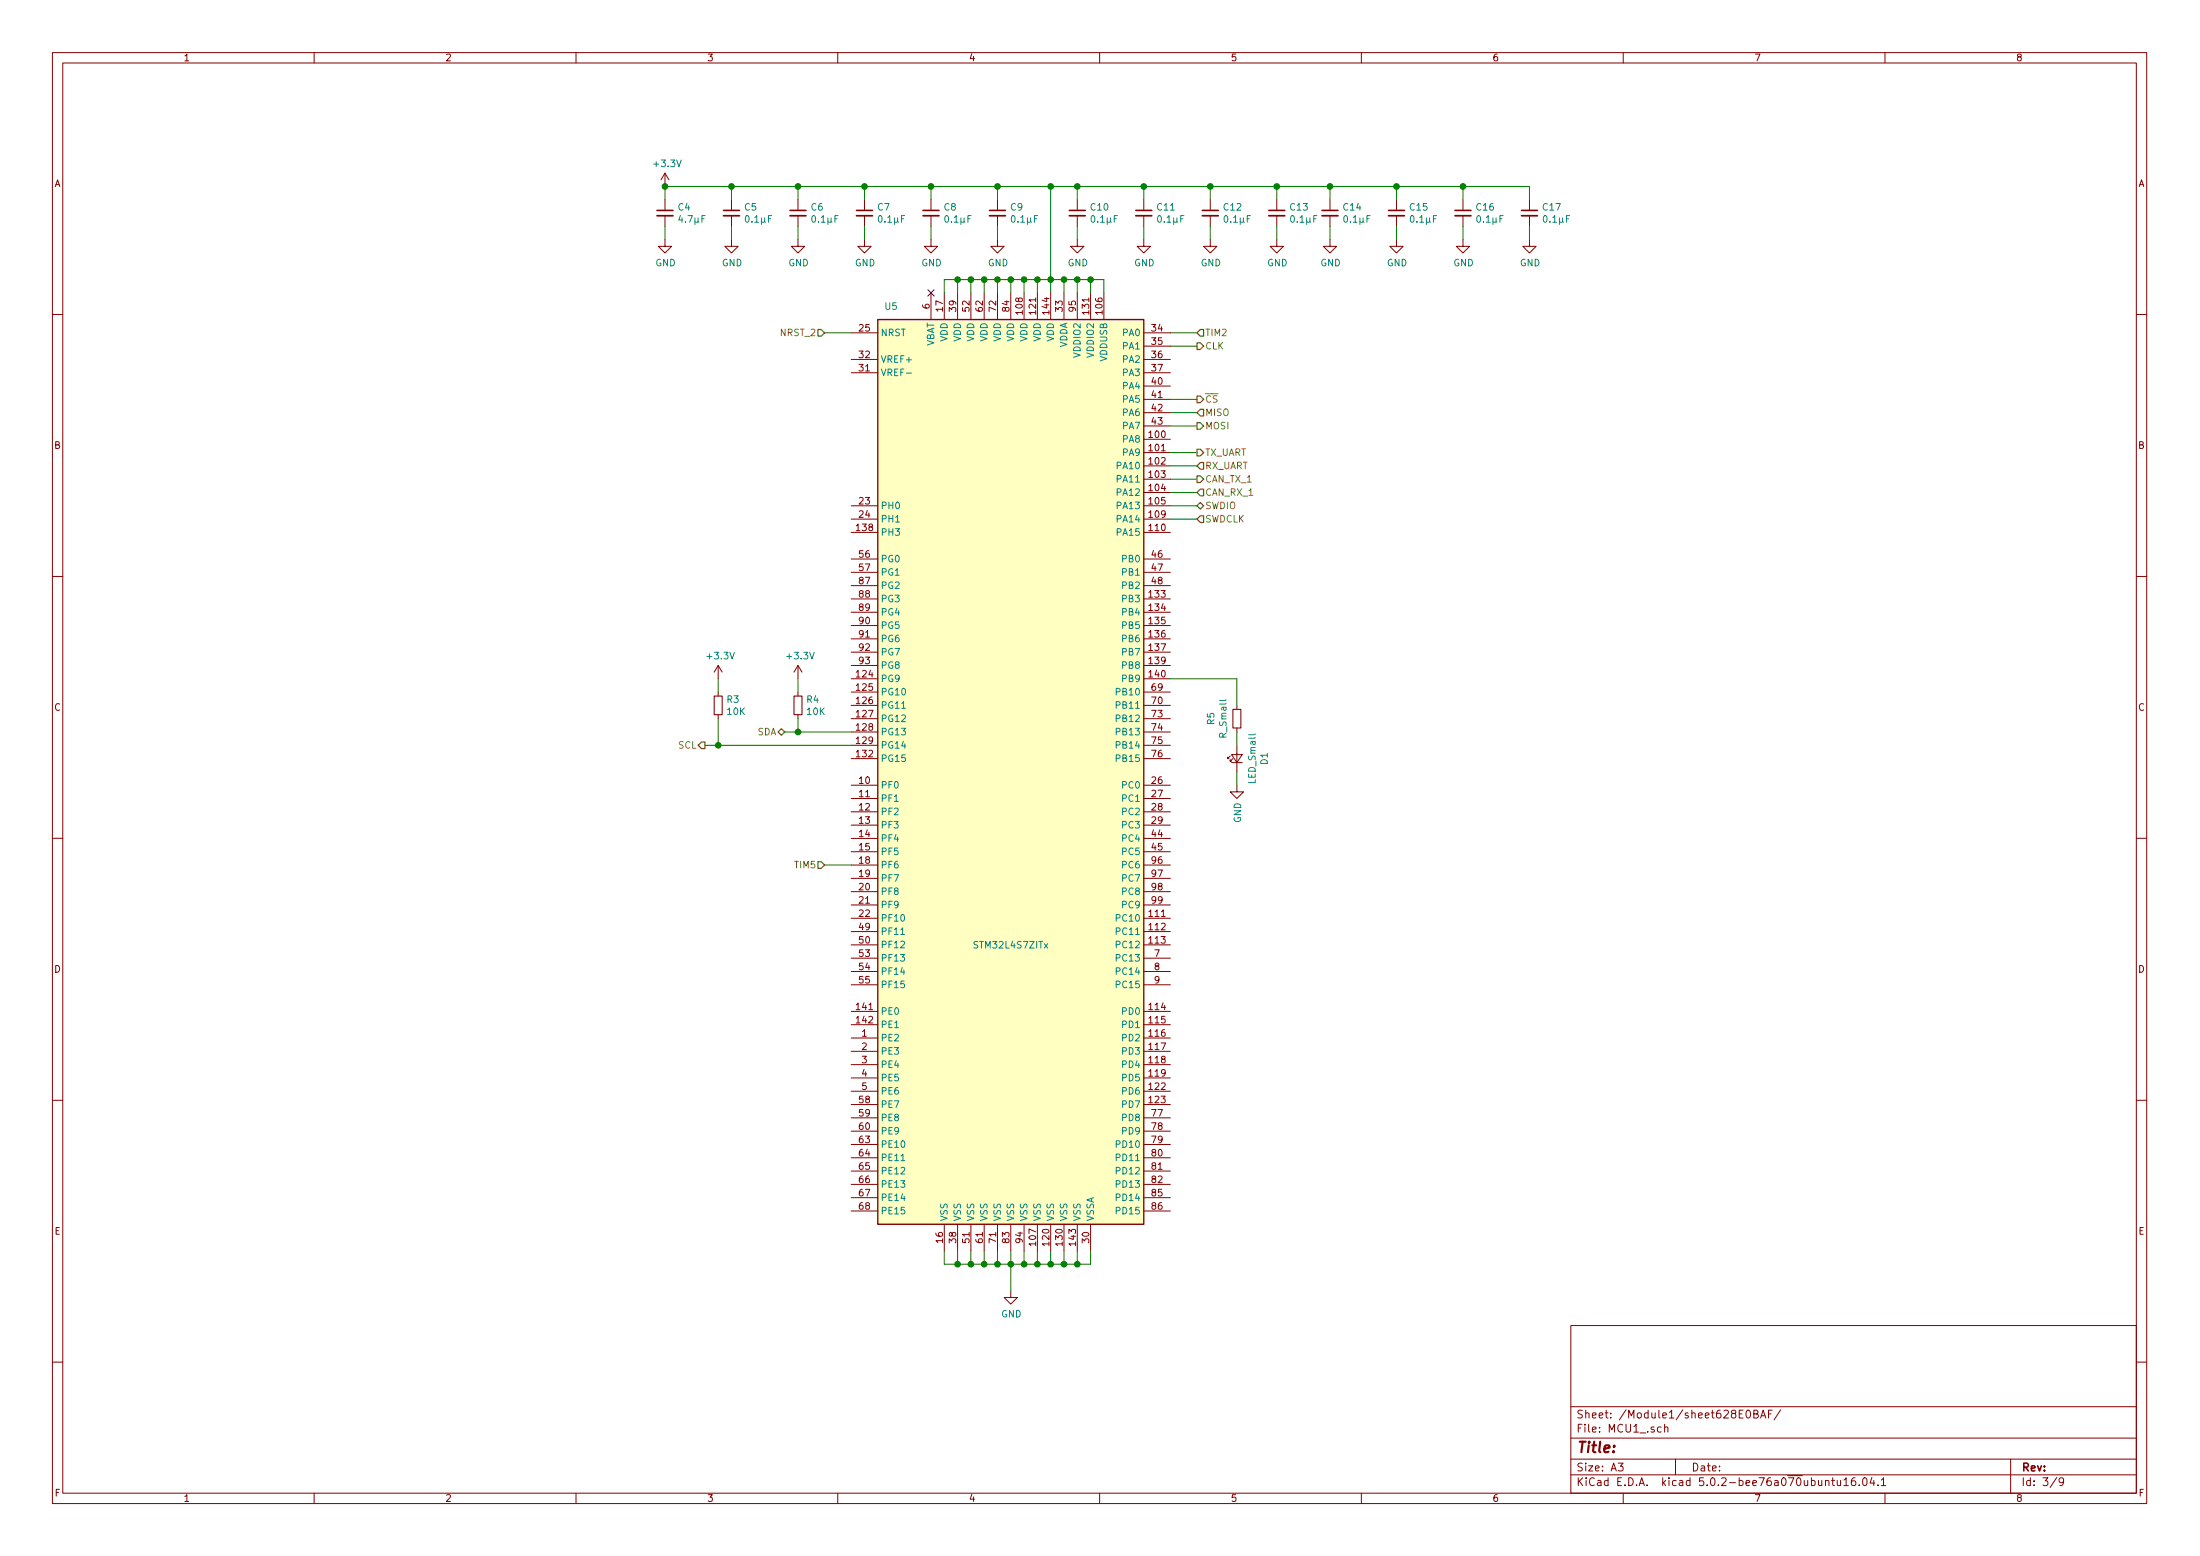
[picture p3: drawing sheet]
EESchema Schematic File Version 4
LIBS:Amur_nutzlast-cache
EELAYER 26 0
EELAYER END
$Descr A3 16535 11693
encoding utf-8
Sheet 3 9
Title ""
Date ""
Rev ""
Comp ""
Comment1 ""
Comment2 ""
Comment3 ""
Comment4 ""
$EndDescr
Wire Wire Line
	6200 6500 6400 6500
Wire Wire Line
	9000 2500 8800 2500
Text HLabel 9000 2500 2    50   Input ~ 0
TIM2
Text HLabel 6200 6500 0    50   Input ~ 0
TIM5
Wire Wire Line
	9000 3100 8800 3100
Wire Wire Line
	9000 3200 8800 3200
Text HLabel 9000 3100 2    50   Input ~ 0
MISO
Text HLabel 9000 3200 2    50   Output ~ 0
MOSI
Text HLabel 9000 2600 2    50   Output ~ 0
CLK
Wire Wire Line
	9000 2600 8800 2600
Text HLabel 9000 3000 2    50   Output ~ 0
~CS
Wire Wire Line
	9000 3000 8800 3000
$Comp
L power:GND #PWR?
U 1 1
P 7600 9700
AR Path="/626EA735/62A53E7A" Ref="#PWR?"  Part="1" 
AR Path="/628247EA/62A53E7A" Ref="#PWR?"  Part="1" 
AR Path="/6282F9C4/62A53E7A" Ref="#PWR?"  Part="1" 
AR Path="/628E4BE1/628E4CE1/62A53E7A" Ref="#PWR?"  Part="1" 
AR Path="/628E0874/628E0BBE/62A53E7A" Ref="#PWR033"  Part="1" 
F 0 "#PWR033" H 7600 9450 50  0001 C CNN
F 1 "GND" H 7605 9527 50  0000 C CNN
F 2 "" H 7600 9700 50  0001 C CNN
F 3 "" H 7600 9700 50  0001 C CNN
	1    7600 9700
	1    0    0    -1  
$EndComp
Wire Wire Line
	7400 9400 7400 9500
Wire Wire Line
	7400 9500 7500 9500
Wire Wire Line
	7600 9500 7600 9700
Wire Wire Line
	7500 9400 7500 9500
Connection ~ 7500 9500
Wire Wire Line
	7500 9500 7600 9500
Wire Wire Line
	7700 9400 7700 9500
Wire Wire Line
	7700 9500 7600 9500
Connection ~ 7600 9500
Wire Wire Line
	7600 9400 7600 9500
Wire Wire Line
	7800 9400 7800 9500
Wire Wire Line
	7800 9500 7700 9500
Connection ~ 7700 9500
Wire Wire Line
	7900 9400 7900 9500
Wire Wire Line
	7900 9500 7800 9500
Connection ~ 7800 9500
Wire Wire Line
	9000 3700 8800 3700
Wire Wire Line
	9000 3600 8800 3600
Text HLabel 9000 3600 2    50   Output ~ 0
CAN_TX_1
Text HLabel 9000 3700 2    50   Input ~ 0
CAN_RX_1
Wire Wire Line
	9000 3800 8800 3800
Wire Wire Line
	9000 3900 8800 3900
Wire Wire Line
	6200 2500 6400 2500
NoConn ~ 7000 2200
Wire Wire Line
	7500 2200 7500 2100
Wire Wire Line
	7500 2100 7600 2100
Wire Wire Line
	8300 2100 8300 2200
Wire Wire Line
	8200 2200 8200 2100
Connection ~ 8200 2100
Wire Wire Line
	8200 2100 8300 2100
Wire Wire Line
	8100 2200 8100 2100
Connection ~ 8100 2100
Wire Wire Line
	8100 2100 8200 2100
Wire Wire Line
	8000 2200 8000 2100
Connection ~ 8000 2100
Wire Wire Line
	8000 2100 8100 2100
Wire Wire Line
	7900 2200 7900 2100
Connection ~ 7900 2100
Wire Wire Line
	7900 2100 8000 2100
Wire Wire Line
	7800 2200 7800 2100
Connection ~ 7800 2100
Wire Wire Line
	7800 2100 7900 2100
Wire Wire Line
	7700 2200 7700 2100
Connection ~ 7700 2100
Wire Wire Line
	7700 2100 7800 2100
Wire Wire Line
	7600 2200 7600 2100
Connection ~ 7600 2100
Wire Wire Line
	7600 2100 7700 2100
$Comp
L Device:C_Small C?
U 1 1
P 7500 1600
AR Path="/626EA735/62A53EB1" Ref="C?"  Part="1" 
AR Path="/628247EA/62A53EB1" Ref="C?"  Part="1" 
AR Path="/6282F9C4/62A53EB1" Ref="C?"  Part="1" 
AR Path="/628E4BE1/628E4CE1/62A53EB1" Ref="C?"  Part="1" 
AR Path="/628E0874/628E0BBE/62A53EB1" Ref="C9"  Part="1" 
F 0 "C9" H 7592 1646 50  0000 L CNN
F 1 "0.1µF" H 7592 1555 50  0000 L CNN
F 2 "" H 7500 1600 50  0001 C CNN
F 3 "~" H 7500 1600 50  0001 C CNN
	1    7500 1600
	1    0    0    -1  
$EndComp
$Comp
L Device:C_Small C?
U 1 1
P 7000 1600
AR Path="/626EA735/62A53EB8" Ref="C?"  Part="1" 
AR Path="/628247EA/62A53EB8" Ref="C?"  Part="1" 
AR Path="/6282F9C4/62A53EB8" Ref="C?"  Part="1" 
AR Path="/628E4BE1/628E4CE1/62A53EB8" Ref="C?"  Part="1" 
AR Path="/628E0874/628E0BBE/62A53EB8" Ref="C8"  Part="1" 
F 0 "C8" H 7092 1646 50  0000 L CNN
F 1 "0.1µF" H 7092 1555 50  0000 L CNN
F 2 "" H 7000 1600 50  0001 C CNN
F 3 "~" H 7000 1600 50  0001 C CNN
	1    7000 1600
	1    0    0    -1  
$EndComp
$Comp
L Device:C_Small C?
U 1 1
P 6500 1600
AR Path="/626EA735/62A53EBF" Ref="C?"  Part="1" 
AR Path="/628247EA/62A53EBF" Ref="C?"  Part="1" 
AR Path="/6282F9C4/62A53EBF" Ref="C?"  Part="1" 
AR Path="/628E4BE1/628E4CE1/62A53EBF" Ref="C?"  Part="1" 
AR Path="/628E0874/628E0BBE/62A53EBF" Ref="C7"  Part="1" 
F 0 "C7" H 6592 1646 50  0000 L CNN
F 1 "0.1µF" H 6592 1555 50  0000 L CNN
F 2 "" H 6500 1600 50  0001 C CNN
F 3 "~" H 6500 1600 50  0001 C CNN
	1    6500 1600
	1    0    0    -1  
$EndComp
$Comp
L Device:C_Small C?
U 1 1
P 6000 1600
AR Path="/626EA735/62A53EC6" Ref="C?"  Part="1" 
AR Path="/628247EA/62A53EC6" Ref="C?"  Part="1" 
AR Path="/6282F9C4/62A53EC6" Ref="C?"  Part="1" 
AR Path="/628E4BE1/628E4CE1/62A53EC6" Ref="C?"  Part="1" 
AR Path="/628E0874/628E0BBE/62A53EC6" Ref="C6"  Part="1" 
F 0 "C6" H 6092 1646 50  0000 L CNN
F 1 "0.1µF" H 6092 1555 50  0000 L CNN
F 2 "" H 6000 1600 50  0001 C CNN
F 3 "~" H 6000 1600 50  0001 C CNN
	1    6000 1600
	1    0    0    -1  
$EndComp
$Comp
L Device:C_Small C?
U 1 1
P 5500 1600
AR Path="/626EA735/62A53ECD" Ref="C?"  Part="1" 
AR Path="/628247EA/62A53ECD" Ref="C?"  Part="1" 
AR Path="/6282F9C4/62A53ECD" Ref="C?"  Part="1" 
AR Path="/628E4BE1/628E4CE1/62A53ECD" Ref="C?"  Part="1" 
AR Path="/628E0874/628E0BBE/62A53ECD" Ref="C5"  Part="1" 
F 0 "C5" H 5592 1646 50  0000 L CNN
F 1 "0.1µF" H 5592 1555 50  0000 L CNN
F 2 "" H 5500 1600 50  0001 C CNN
F 3 "~" H 5500 1600 50  0001 C CNN
	1    5500 1600
	1    0    0    -1  
$EndComp
$Comp
L Device:C_Small C?
U 1 1
P 5000 1600
AR Path="/626EA735/62A53ED4" Ref="C?"  Part="1" 
AR Path="/628247EA/62A53ED4" Ref="C?"  Part="1" 
AR Path="/6282F9C4/62A53ED4" Ref="C?"  Part="1" 
AR Path="/628E4BE1/628E4CE1/62A53ED4" Ref="C?"  Part="1" 
AR Path="/628E0874/628E0BBE/62A53ED4" Ref="C4"  Part="1" 
F 0 "C4" H 5092 1646 50  0000 L CNN
F 1 "4.7µF" H 5092 1555 50  0000 L CNN
F 2 "" H 5000 1600 50  0001 C CNN
F 3 "~" H 5000 1600 50  0001 C CNN
	1    5000 1600
	1    0    0    -1  
$EndComp
$Comp
L Device:C_Small C?
U 1 1
P 9600 1600
AR Path="/626EA735/62A53EDB" Ref="C?"  Part="1" 
AR Path="/628247EA/62A53EDB" Ref="C?"  Part="1" 
AR Path="/6282F9C4/62A53EDB" Ref="C?"  Part="1" 
AR Path="/628E4BE1/628E4CE1/62A53EDB" Ref="C?"  Part="1" 
AR Path="/628E0874/628E0BBE/62A53EDB" Ref="C13"  Part="1" 
F 0 "C13" H 9692 1646 50  0000 L CNN
F 1 "0.1µF" H 9692 1555 50  0000 L CNN
F 2 "" H 9600 1600 50  0001 C CNN
F 3 "~" H 9600 1600 50  0001 C CNN
	1    9600 1600
	1    0    0    -1  
$EndComp
$Comp
L Device:C_Small C?
U 1 1
P 9100 1600
AR Path="/626EA735/62A53EE2" Ref="C?"  Part="1" 
AR Path="/628247EA/62A53EE2" Ref="C?"  Part="1" 
AR Path="/6282F9C4/62A53EE2" Ref="C?"  Part="1" 
AR Path="/628E4BE1/628E4CE1/62A53EE2" Ref="C?"  Part="1" 
AR Path="/628E0874/628E0BBE/62A53EE2" Ref="C12"  Part="1" 
F 0 "C12" H 9192 1646 50  0000 L CNN
F 1 "0.1µF" H 9192 1555 50  0000 L CNN
F 2 "" H 9100 1600 50  0001 C CNN
F 3 "~" H 9100 1600 50  0001 C CNN
	1    9100 1600
	1    0    0    -1  
$EndComp
$Comp
L Device:C_Small C?
U 1 1
P 8600 1600
AR Path="/626EA735/62A53EE9" Ref="C?"  Part="1" 
AR Path="/628247EA/62A53EE9" Ref="C?"  Part="1" 
AR Path="/6282F9C4/62A53EE9" Ref="C?"  Part="1" 
AR Path="/628E4BE1/628E4CE1/62A53EE9" Ref="C?"  Part="1" 
AR Path="/628E0874/628E0BBE/62A53EE9" Ref="C11"  Part="1" 
F 0 "C11" H 8692 1646 50  0000 L CNN
F 1 "0.1µF" H 8692 1555 50  0000 L CNN
F 2 "" H 8600 1600 50  0001 C CNN
F 3 "~" H 8600 1600 50  0001 C CNN
	1    8600 1600
	1    0    0    -1  
$EndComp
$Comp
L Device:C_Small C?
U 1 1
P 8100 1600
AR Path="/626EA735/62A53EF0" Ref="C?"  Part="1" 
AR Path="/628247EA/62A53EF0" Ref="C?"  Part="1" 
AR Path="/6282F9C4/62A53EF0" Ref="C?"  Part="1" 
AR Path="/628E4BE1/628E4CE1/62A53EF0" Ref="C?"  Part="1" 
AR Path="/628E0874/628E0BBE/62A53EF0" Ref="C10"  Part="1" 
F 0 "C10" H 8192 1646 50  0000 L CNN
F 1 "0.1µF" H 8192 1555 50  0000 L CNN
F 2 "" H 8100 1600 50  0001 C CNN
F 3 "~" H 8100 1600 50  0001 C CNN
	1    8100 1600
	1    0    0    -1  
$EndComp
Wire Wire Line
	9600 1500 9600 1400
Wire Wire Line
	9600 1400 9100 1400
Wire Wire Line
	6000 1400 6000 1500
Wire Wire Line
	7900 1400 7900 2100
Connection ~ 7900 1400
Wire Wire Line
	7900 1400 7500 1400
Wire Wire Line
	7500 1500 7500 1400
Connection ~ 7500 1400
Wire Wire Line
	7500 1400 7000 1400
Wire Wire Line
	7000 1500 7000 1400
Connection ~ 7000 1400
Wire Wire Line
	7000 1400 6500 1400
Wire Wire Line
	6500 1500 6500 1400
Connection ~ 6500 1400
Wire Wire Line
	6500 1400 6000 1400
Wire Wire Line
	8600 1500 8600 1400
Connection ~ 8600 1400
Wire Wire Line
	8600 1400 8100 1400
Wire Wire Line
	8100 1500 8100 1400
Connection ~ 8100 1400
Wire Wire Line
	8100 1400 7900 1400
Wire Wire Line
	9100 1500 9100 1400
Connection ~ 9100 1400
Wire Wire Line
	9100 1400 8600 1400
$Comp
L power:GND #PWR?
U 1 1
P 9600 1800
AR Path="/626EA735/62A53F0F" Ref="#PWR?"  Part="1" 
AR Path="/628247EA/62A53F0F" Ref="#PWR?"  Part="1" 
AR Path="/6282F9C4/62A53F0F" Ref="#PWR?"  Part="1" 
AR Path="/628E4BE1/628E4CE1/62A53F0F" Ref="#PWR?"  Part="1" 
AR Path="/628E0874/628E0BBE/62A53F0F" Ref="#PWR038"  Part="1" 
F 0 "#PWR038" H 9600 1550 50  0001 C CNN
F 1 "GND" H 9605 1627 50  0000 C CNN
F 2 "" H 9600 1800 50  0001 C CNN
F 3 "" H 9600 1800 50  0001 C CNN
	1    9600 1800
	1    0    0    -1  
$EndComp
$Comp
L power:GND #PWR?
U 1 1
P 9100 1800
AR Path="/626EA735/62A53F15" Ref="#PWR?"  Part="1" 
AR Path="/628247EA/62A53F15" Ref="#PWR?"  Part="1" 
AR Path="/6282F9C4/62A53F15" Ref="#PWR?"  Part="1" 
AR Path="/628E4BE1/628E4CE1/62A53F15" Ref="#PWR?"  Part="1" 
AR Path="/628E0874/628E0BBE/62A53F15" Ref="#PWR036"  Part="1" 
F 0 "#PWR036" H 9100 1550 50  0001 C CNN
F 1 "GND" H 9105 1627 50  0000 C CNN
F 2 "" H 9100 1800 50  0001 C CNN
F 3 "" H 9100 1800 50  0001 C CNN
	1    9100 1800
	1    0    0    -1  
$EndComp
$Comp
L power:GND #PWR?
U 1 1
P 8600 1800
AR Path="/626EA735/62A53F1B" Ref="#PWR?"  Part="1" 
AR Path="/628247EA/62A53F1B" Ref="#PWR?"  Part="1" 
AR Path="/6282F9C4/62A53F1B" Ref="#PWR?"  Part="1" 
AR Path="/628E4BE1/628E4CE1/62A53F1B" Ref="#PWR?"  Part="1" 
AR Path="/628E0874/628E0BBE/62A53F1B" Ref="#PWR035"  Part="1" 
F 0 "#PWR035" H 8600 1550 50  0001 C CNN
F 1 "GND" H 8605 1627 50  0000 C CNN
F 2 "" H 8600 1800 50  0001 C CNN
F 3 "" H 8600 1800 50  0001 C CNN
	1    8600 1800
	1    0    0    -1  
$EndComp
$Comp
L power:GND #PWR?
U 1 1
P 7000 1800
AR Path="/626EA735/62A53F21" Ref="#PWR?"  Part="1" 
AR Path="/628247EA/62A53F21" Ref="#PWR?"  Part="1" 
AR Path="/6282F9C4/62A53F21" Ref="#PWR?"  Part="1" 
AR Path="/628E4BE1/628E4CE1/62A53F21" Ref="#PWR?"  Part="1" 
AR Path="/628E0874/628E0BBE/62A53F21" Ref="#PWR031"  Part="1" 
F 0 "#PWR031" H 7000 1550 50  0001 C CNN
F 1 "GND" H 7005 1627 50  0000 C CNN
F 2 "" H 7000 1800 50  0001 C CNN
F 3 "" H 7000 1800 50  0001 C CNN
	1    7000 1800
	1    0    0    -1  
$EndComp
$Comp
L power:GND #PWR?
U 1 1
P 6500 1800
AR Path="/626EA735/62A53F27" Ref="#PWR?"  Part="1" 
AR Path="/628247EA/62A53F27" Ref="#PWR?"  Part="1" 
AR Path="/6282F9C4/62A53F27" Ref="#PWR?"  Part="1" 
AR Path="/628E4BE1/628E4CE1/62A53F27" Ref="#PWR?"  Part="1" 
AR Path="/628E0874/628E0BBE/62A53F27" Ref="#PWR030"  Part="1" 
F 0 "#PWR030" H 6500 1550 50  0001 C CNN
F 1 "GND" H 6505 1627 50  0000 C CNN
F 2 "" H 6500 1800 50  0001 C CNN
F 3 "" H 6500 1800 50  0001 C CNN
	1    6500 1800
	1    0    0    -1  
$EndComp
$Comp
L power:GND #PWR?
U 1 1
P 6000 1800
AR Path="/626EA735/62A53F2D" Ref="#PWR?"  Part="1" 
AR Path="/628247EA/62A53F2D" Ref="#PWR?"  Part="1" 
AR Path="/6282F9C4/62A53F2D" Ref="#PWR?"  Part="1" 
AR Path="/628E4BE1/628E4CE1/62A53F2D" Ref="#PWR?"  Part="1" 
AR Path="/628E0874/628E0BBE/62A53F2D" Ref="#PWR028"  Part="1" 
F 0 "#PWR028" H 6000 1550 50  0001 C CNN
F 1 "GND" H 6005 1627 50  0000 C CNN
F 2 "" H 6000 1800 50  0001 C CNN
F 3 "" H 6000 1800 50  0001 C CNN
	1    6000 1800
	1    0    0    -1  
$EndComp
Wire Wire Line
	9600 1700 9600 1800
Wire Wire Line
	9100 1700 9100 1800
Wire Wire Line
	8600 1700 8600 1800
Wire Wire Line
	6000 1800 6000 1700
Wire Wire Line
	6500 1700 6500 1800
Wire Wire Line
	7000 1700 7000 1800
$Comp
L power:GND #PWR?
U 1 1
P 7500 1800
AR Path="/626EA735/62A53F39" Ref="#PWR?"  Part="1" 
AR Path="/628247EA/62A53F39" Ref="#PWR?"  Part="1" 
AR Path="/6282F9C4/62A53F39" Ref="#PWR?"  Part="1" 
AR Path="/628E4BE1/628E4CE1/62A53F39" Ref="#PWR?"  Part="1" 
AR Path="/628E0874/628E0BBE/62A53F39" Ref="#PWR032"  Part="1" 
F 0 "#PWR032" H 7500 1550 50  0001 C CNN
F 1 "GND" H 7505 1627 50  0000 C CNN
F 2 "" H 7500 1800 50  0001 C CNN
F 3 "" H 7500 1800 50  0001 C CNN
	1    7500 1800
	1    0    0    -1  
$EndComp
$Comp
L power:GND #PWR?
U 1 1
P 8100 1800
AR Path="/626EA735/62A53F3F" Ref="#PWR?"  Part="1" 
AR Path="/628247EA/62A53F3F" Ref="#PWR?"  Part="1" 
AR Path="/6282F9C4/62A53F3F" Ref="#PWR?"  Part="1" 
AR Path="/628E4BE1/628E4CE1/62A53F3F" Ref="#PWR?"  Part="1" 
AR Path="/628E0874/628E0BBE/62A53F3F" Ref="#PWR034"  Part="1" 
F 0 "#PWR034" H 8100 1550 50  0001 C CNN
F 1 "GND" H 8105 1627 50  0000 C CNN
F 2 "" H 8100 1800 50  0001 C CNN
F 3 "" H 8100 1800 50  0001 C CNN
	1    8100 1800
	1    0    0    -1  
$EndComp
Wire Wire Line
	7500 1800 7500 1700
Wire Wire Line
	8100 1700 8100 1800
$Comp
L power:GND #PWR?
U 1 1
P 5500 1800
AR Path="/626EA735/62A53F47" Ref="#PWR?"  Part="1" 
AR Path="/628247EA/62A53F47" Ref="#PWR?"  Part="1" 
AR Path="/6282F9C4/62A53F47" Ref="#PWR?"  Part="1" 
AR Path="/628E4BE1/628E4CE1/62A53F47" Ref="#PWR?"  Part="1" 
AR Path="/628E0874/628E0BBE/62A53F47" Ref="#PWR027"  Part="1" 
F 0 "#PWR027" H 5500 1550 50  0001 C CNN
F 1 "GND" H 5505 1627 50  0000 C CNN
F 2 "" H 5500 1800 50  0001 C CNN
F 3 "" H 5500 1800 50  0001 C CNN
	1    5500 1800
	1    0    0    -1  
$EndComp
Wire Wire Line
	5500 1800 5500 1700
$Comp
L power:GND #PWR?
U 1 1
P 5000 1800
AR Path="/626EA735/62A53F4E" Ref="#PWR?"  Part="1" 
AR Path="/628247EA/62A53F4E" Ref="#PWR?"  Part="1" 
AR Path="/6282F9C4/62A53F4E" Ref="#PWR?"  Part="1" 
AR Path="/628E4BE1/628E4CE1/62A53F4E" Ref="#PWR?"  Part="1" 
AR Path="/628E0874/628E0BBE/62A53F4E" Ref="#PWR025"  Part="1" 
F 0 "#PWR025" H 5000 1550 50  0001 C CNN
F 1 "GND" H 5005 1627 50  0000 C CNN
F 2 "" H 5000 1800 50  0001 C CNN
F 3 "" H 5000 1800 50  0001 C CNN
	1    5000 1800
	1    0    0    -1  
$EndComp
Wire Wire Line
	5000 1800 5000 1700
Wire Wire Line
	5000 1500 5000 1400
Wire Wire Line
	5000 1400 5500 1400
Connection ~ 6000 1400
Wire Wire Line
	5500 1500 5500 1400
Connection ~ 5500 1400
Wire Wire Line
	5500 1400 6000 1400
$Comp
L power:+3.3V #PWR?
U 1 1
P 5000 1400
AR Path="/626EA735/62A53F5B" Ref="#PWR?"  Part="1" 
AR Path="/628247EA/62A53F5B" Ref="#PWR?"  Part="1" 
AR Path="/6282F9C4/62A53F5B" Ref="#PWR?"  Part="1" 
AR Path="/628E4BE1/628E4CE1/62A53F5B" Ref="#PWR?"  Part="1" 
AR Path="/628E0874/628E0BBE/62A53F5B" Ref="#PWR024"  Part="1" 
F 0 "#PWR024" H 5000 1250 50  0001 C CNN
F 1 "+3.3V" H 5015 1573 50  0000 C CNN
F 2 "" H 5000 1400 50  0001 C CNN
F 3 "" H 5000 1400 50  0001 C CNN
	1    5000 1400
	1    0    0    -1  
$EndComp
Connection ~ 5000 1400
Text HLabel 5900 5500 0    50   BiDi ~ 0
SDA
Text HLabel 5300 5600 0    50   Output ~ 0
SCL
$Comp
L Device:R_Small R?
U 1 1
P 6000 5300
AR Path="/6282F9C4/62A53F64" Ref="R?"  Part="1" 
AR Path="/628247EA/62A53F64" Ref="R?"  Part="1" 
AR Path="/628E4BE1/628E4CE1/62A53F64" Ref="R?"  Part="1" 
AR Path="/628E0874/628E0BBE/62A53F64" Ref="R4"  Part="1" 
F 0 "R4" H 6059 5346 50  0000 L CNN
F 1 "10K" H 6059 5255 50  0000 L CNN
F 2 "" H 6000 5300 50  0001 C CNN
F 3 "~" H 6000 5300 50  0001 C CNN
	1    6000 5300
	1    0    0    -1  
$EndComp
$Comp
L Device:R_Small R?
U 1 1
P 5400 5300
AR Path="/6282F9C4/62A53F6B" Ref="R?"  Part="1" 
AR Path="/628247EA/62A53F6B" Ref="R?"  Part="1" 
AR Path="/628E4BE1/628E4CE1/62A53F6B" Ref="R?"  Part="1" 
AR Path="/628E0874/628E0BBE/62A53F6B" Ref="R3"  Part="1" 
F 0 "R3" H 5459 5346 50  0000 L CNN
F 1 "10K" H 5459 5255 50  0000 L CNN
F 2 "" H 5400 5300 50  0001 C CNN
F 3 "~" H 5400 5300 50  0001 C CNN
	1    5400 5300
	1    0    0    -1  
$EndComp
Wire Wire Line
	5400 5400 5400 5600
Wire Wire Line
	6000 5400 6000 5500
$Comp
L power:+3.3V #PWR?
U 1 1
P 5400 5100
AR Path="/6282F9C4/62A53F74" Ref="#PWR?"  Part="1" 
AR Path="/628247EA/62A53F74" Ref="#PWR?"  Part="1" 
AR Path="/628E4BE1/628E4CE1/62A53F74" Ref="#PWR?"  Part="1" 
AR Path="/628E0874/628E0BBE/62A53F74" Ref="#PWR026"  Part="1" 
F 0 "#PWR026" H 5400 4950 50  0001 C CNN
F 1 "+3.3V" H 5415 5273 50  0000 C CNN
F 2 "" H 5400 5100 50  0001 C CNN
F 3 "" H 5400 5100 50  0001 C CNN
	1    5400 5100
	1    0    0    -1  
$EndComp
$Comp
L power:+3.3V #PWR?
U 1 1
P 6000 5100
AR Path="/6282F9C4/62A53F7A" Ref="#PWR?"  Part="1" 
AR Path="/628247EA/62A53F7A" Ref="#PWR?"  Part="1" 
AR Path="/628E4BE1/628E4CE1/62A53F7A" Ref="#PWR?"  Part="1" 
AR Path="/628E0874/628E0BBE/62A53F7A" Ref="#PWR029"  Part="1" 
F 0 "#PWR029" H 6000 4950 50  0001 C CNN
F 1 "+3.3V" H 6015 5273 50  0000 C CNN
F 2 "" H 6000 5100 50  0001 C CNN
F 3 "" H 6000 5100 50  0001 C CNN
	1    6000 5100
	1    0    0    -1  
$EndComp
Wire Wire Line
	6000 5100 6000 5200
Wire Wire Line
	5400 5100 5400 5200
$Comp
L MCU_ST_STM32L4+:STM32L4S7ZITx U?
U 1 1
P 7600 5800
AR Path="/628E4BE1/628E4CE1/62A53F82" Ref="U?"  Part="1" 
AR Path="/628E0874/628E0BBE/62A53F82" Ref="U5"  Part="1" 
F 0 "U5" H 6700 9300 50  0000 C CNN
F 1 "STM32L4S7ZITx" H 7600 4500 50  0000 C CNN
F 2 "Package_QFP:LQFP-144_20x20mm_P0.5mm" H 6600 2400 50  0001 R CNN
F 3 "http://www.st.com/st-web-ui/static/active/en/resource/technical/document/datasheet/DM00366449.pdf" H 7600 5800 50  0001 C CNN
	1    7600 5800
	1    0    0    -1  
$EndComp
Wire Wire Line
	7100 2200 7100 2100
Wire Wire Line
	7100 2100 7200 2100
Connection ~ 7500 2100
Wire Wire Line
	7400 2200 7400 2100
Connection ~ 7400 2100
Wire Wire Line
	7400 2100 7500 2100
Wire Wire Line
	7300 2200 7300 2100
Connection ~ 7300 2100
Wire Wire Line
	7300 2100 7400 2100
Wire Wire Line
	7200 2200 7200 2100
Connection ~ 7200 2100
Wire Wire Line
	7200 2100 7300 2100
$Comp
L Device:C_Small C?
U 1 1
P 11500 1600
AR Path="/626EA735/62A53F95" Ref="C?"  Part="1" 
AR Path="/628247EA/62A53F95" Ref="C?"  Part="1" 
AR Path="/6282F9C4/62A53F95" Ref="C?"  Part="1" 
AR Path="/628E4BE1/628E4CE1/62A53F95" Ref="C?"  Part="1" 
AR Path="/628E0874/628E0BBE/62A53F95" Ref="C17"  Part="1" 
F 0 "C17" H 11592 1646 50  0000 L CNN
F 1 "0.1µF" H 11592 1555 50  0000 L CNN
F 2 "" H 11500 1600 50  0001 C CNN
F 3 "~" H 11500 1600 50  0001 C CNN
	1    11500 1600
	1    0    0    -1  
$EndComp
$Comp
L Device:C_Small C?
U 1 1
P 11000 1600
AR Path="/626EA735/62A53F9C" Ref="C?"  Part="1" 
AR Path="/628247EA/62A53F9C" Ref="C?"  Part="1" 
AR Path="/6282F9C4/62A53F9C" Ref="C?"  Part="1" 
AR Path="/628E4BE1/628E4CE1/62A53F9C" Ref="C?"  Part="1" 
AR Path="/628E0874/628E0BBE/62A53F9C" Ref="C16"  Part="1" 
F 0 "C16" H 11092 1646 50  0000 L CNN
F 1 "0.1µF" H 11092 1555 50  0000 L CNN
F 2 "" H 11000 1600 50  0001 C CNN
F 3 "~" H 11000 1600 50  0001 C CNN
	1    11000 1600
	1    0    0    -1  
$EndComp
$Comp
L Device:C_Small C?
U 1 1
P 10500 1600
AR Path="/626EA735/62A53FA3" Ref="C?"  Part="1" 
AR Path="/628247EA/62A53FA3" Ref="C?"  Part="1" 
AR Path="/6282F9C4/62A53FA3" Ref="C?"  Part="1" 
AR Path="/628E4BE1/628E4CE1/62A53FA3" Ref="C?"  Part="1" 
AR Path="/628E0874/628E0BBE/62A53FA3" Ref="C15"  Part="1" 
F 0 "C15" H 10592 1646 50  0000 L CNN
F 1 "0.1µF" H 10592 1555 50  0000 L CNN
F 2 "" H 10500 1600 50  0001 C CNN
F 3 "~" H 10500 1600 50  0001 C CNN
	1    10500 1600
	1    0    0    -1  
$EndComp
$Comp
L Device:C_Small C?
U 1 1
P 10000 1600
AR Path="/626EA735/62A53FAA" Ref="C?"  Part="1" 
AR Path="/628247EA/62A53FAA" Ref="C?"  Part="1" 
AR Path="/6282F9C4/62A53FAA" Ref="C?"  Part="1" 
AR Path="/628E4BE1/628E4CE1/62A53FAA" Ref="C?"  Part="1" 
AR Path="/628E0874/628E0BBE/62A53FAA" Ref="C14"  Part="1" 
F 0 "C14" H 10092 1646 50  0000 L CNN
F 1 "0.1µF" H 10092 1555 50  0000 L CNN
F 2 "" H 10000 1600 50  0001 C CNN
F 3 "~" H 10000 1600 50  0001 C CNN
	1    10000 1600
	1    0    0    -1  
$EndComp
Wire Wire Line
	11500 1500 11500 1400
Wire Wire Line
	11500 1400 11000 1400
Wire Wire Line
	10500 1500 10500 1400
Connection ~ 10500 1400
Wire Wire Line
	10500 1400 10000 1400
Wire Wire Line
	10000 1500 10000 1400
Connection ~ 10000 1400
Wire Wire Line
	11000 1500 11000 1400
Connection ~ 11000 1400
Wire Wire Line
	11000 1400 10500 1400
$Comp
L power:GND #PWR?
U 1 1
P 11500 1800
AR Path="/626EA735/62A53FBB" Ref="#PWR?"  Part="1" 
AR Path="/628247EA/62A53FBB" Ref="#PWR?"  Part="1" 
AR Path="/6282F9C4/62A53FBB" Ref="#PWR?"  Part="1" 
AR Path="/628E4BE1/628E4CE1/62A53FBB" Ref="#PWR?"  Part="1" 
AR Path="/628E0874/628E0BBE/62A53FBB" Ref="#PWR042"  Part="1" 
F 0 "#PWR042" H 11500 1550 50  0001 C CNN
F 1 "GND" H 11505 1627 50  0000 C CNN
F 2 "" H 11500 1800 50  0001 C CNN
F 3 "" H 11500 1800 50  0001 C CNN
	1    11500 1800
	1    0    0    -1  
$EndComp
$Comp
L power:GND #PWR?
U 1 1
P 11000 1800
AR Path="/626EA735/62A53FC1" Ref="#PWR?"  Part="1" 
AR Path="/628247EA/62A53FC1" Ref="#PWR?"  Part="1" 
AR Path="/6282F9C4/62A53FC1" Ref="#PWR?"  Part="1" 
AR Path="/628E4BE1/628E4CE1/62A53FC1" Ref="#PWR?"  Part="1" 
AR Path="/628E0874/628E0BBE/62A53FC1" Ref="#PWR041"  Part="1" 
F 0 "#PWR041" H 11000 1550 50  0001 C CNN
F 1 "GND" H 11005 1627 50  0000 C CNN
F 2 "" H 11000 1800 50  0001 C CNN
F 3 "" H 11000 1800 50  0001 C CNN
	1    11000 1800
	1    0    0    -1  
$EndComp
$Comp
L power:GND #PWR?
U 1 1
P 10500 1800
AR Path="/626EA735/62A53FC7" Ref="#PWR?"  Part="1" 
AR Path="/628247EA/62A53FC7" Ref="#PWR?"  Part="1" 
AR Path="/6282F9C4/62A53FC7" Ref="#PWR?"  Part="1" 
AR Path="/628E4BE1/628E4CE1/62A53FC7" Ref="#PWR?"  Part="1" 
AR Path="/628E0874/628E0BBE/62A53FC7" Ref="#PWR040"  Part="1" 
F 0 "#PWR040" H 10500 1550 50  0001 C CNN
F 1 "GND" H 10505 1627 50  0000 C CNN
F 2 "" H 10500 1800 50  0001 C CNN
F 3 "" H 10500 1800 50  0001 C CNN
	1    10500 1800
	1    0    0    -1  
$EndComp
Wire Wire Line
	11500 1700 11500 1800
Wire Wire Line
	11000 1700 11000 1800
Wire Wire Line
	10500 1700 10500 1800
$Comp
L power:GND #PWR?
U 1 1
P 10000 1800
AR Path="/626EA735/62A53FD0" Ref="#PWR?"  Part="1" 
AR Path="/628247EA/62A53FD0" Ref="#PWR?"  Part="1" 
AR Path="/6282F9C4/62A53FD0" Ref="#PWR?"  Part="1" 
AR Path="/628E4BE1/628E4CE1/62A53FD0" Ref="#PWR?"  Part="1" 
AR Path="/628E0874/628E0BBE/62A53FD0" Ref="#PWR039"  Part="1" 
F 0 "#PWR039" H 10000 1550 50  0001 C CNN
F 1 "GND" H 10005 1627 50  0000 C CNN
F 2 "" H 10000 1800 50  0001 C CNN
F 3 "" H 10000 1800 50  0001 C CNN
	1    10000 1800
	1    0    0    -1  
$EndComp
Wire Wire Line
	10000 1700 10000 1800
Wire Wire Line
	9600 1400 10000 1400
Connection ~ 9600 1400
Wire Wire Line
	8200 9400 8200 9500
Wire Wire Line
	8200 9500 8100 9500
Connection ~ 7900 9500
Wire Wire Line
	8000 9400 8000 9500
Connection ~ 8000 9500
Wire Wire Line
	8000 9500 7900 9500
Wire Wire Line
	8100 9400 8100 9500
Connection ~ 8100 9500
Wire Wire Line
	8100 9500 8000 9500
Wire Wire Line
	7100 9400 7100 9500
Wire Wire Line
	7100 9500 7200 9500
Connection ~ 7400 9500
Wire Wire Line
	7300 9400 7300 9500
Connection ~ 7300 9500
Wire Wire Line
	7300 9500 7400 9500
Wire Wire Line
	7200 9400 7200 9500
Connection ~ 7200 9500
Wire Wire Line
	7200 9500 7300 9500
Wire Wire Line
	5400 5600 6400 5600
Wire Wire Line
	5300 5600 5400 5600
Connection ~ 5400 5600
Wire Wire Line
	6000 5500 6400 5500
Wire Wire Line
	5900 5500 6000 5500
Connection ~ 6000 5500
Text HLabel 9000 3800 2    50   BiDi ~ 0
SWDIO
Text HLabel 9000 3900 2    50   Input ~ 0
SWDCLK
$Comp
L Device:R_Small R?
U 1 1
P 9300 5400
AR Path="/628E4BE1/628E4CE1/62A53FF3" Ref="R?"  Part="1" 
AR Path="/628E0874/628E0BBE/62A53FF3" Ref="R5"  Part="1" 
F 0 "R5" V 9104 5400 50  0000 C CNN
F 1 "R_Small" V 9195 5400 50  0000 C CNN
F 2 "" H 9300 5400 50  0001 C CNN
F 3 "~" H 9300 5400 50  0001 C CNN
	1    9300 5400
	1    0    0    -1  
$EndComp
$Comp
L Device:LED_Small D?
U 1 1
P 9300 5700
AR Path="/628E4BE1/628E4CE1/62A53FFA" Ref="D?"  Part="1" 
AR Path="/628E0874/628E0BBE/62A53FFA" Ref="D1"  Part="1" 
F 0 "D1" H 9300 5495 50  0000 C CNN
F 1 "LED_Small" H 9300 5586 50  0000 C CNN
F 2 "" V 9300 5700 50  0001 C CNN
F 3 "~" V 9300 5700 50  0001 C CNN
	1    9300 5700
	0    -1   -1   0   
$EndComp
$Comp
L power:GND #PWR?
U 1 1
P 9300 5900
AR Path="/628E4BE1/628E4CE1/62A54001" Ref="#PWR?"  Part="1" 
AR Path="/628E0874/628E0BBE/62A54001" Ref="#PWR037"  Part="1" 
F 0 "#PWR037" H 9300 5650 50  0001 C CNN
F 1 "GND" V 9305 5772 50  0000 R CNN
F 2 "" H 9300 5900 50  0001 C CNN
F 3 "" H 9300 5900 50  0001 C CNN
	1    9300 5900
	1    0    0    -1  
$EndComp
Wire Wire Line
	9300 5900 9300 5800
Wire Wire Line
	9300 5500 9300 5600
Wire Wire Line
	9300 5300 9300 5100
Wire Wire Line
	8800 5100 9300 5100
Text HLabel 6200 2500 0    50   Input ~ 0
NRST_2
Wire Wire Line
	9000 3500 8800 3500
Wire Wire Line
	9000 3400 8800 3400
Text HLabel 9000 3500 2    50   Input ~ 0
RX_UART
Text HLabel 9000 3400 2    50   Output ~ 0
TX_UART
$EndSCHEMATC
